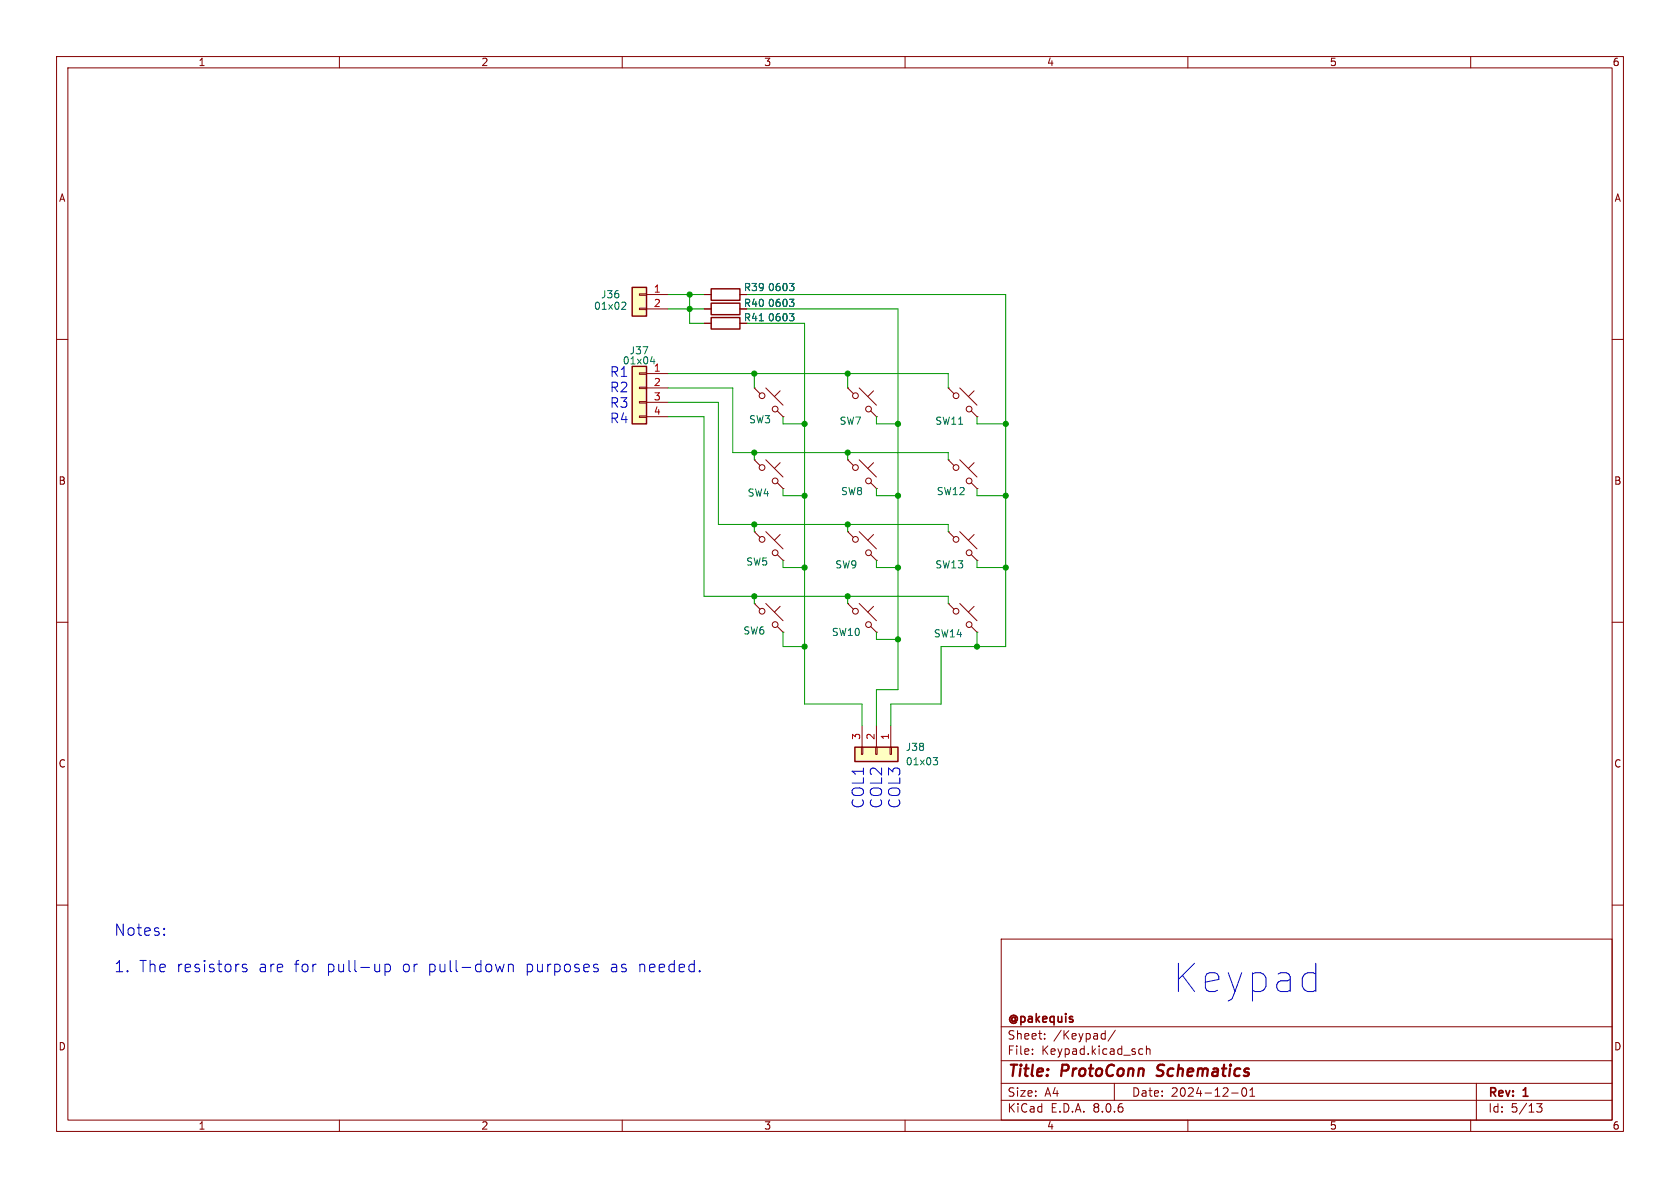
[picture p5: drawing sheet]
<svg xmlns="http://www.w3.org/2000/svg" width="297mm" height="210mm" viewBox="0 0 297 210" stroke-linecap="round" stroke-linejoin="round" font-family="sans-serif">
<g fill="none" stroke="#840000" stroke-width=".18">
<path d="M10 10h277v190h-277zM12 12h273v186h-273zM60 10v2M110 10v2M160 10v2M210 10v2M260 10v2M10 60h2M124.5 52.1h1.2M130.8 52.1h1.3M285 60h2M10 110h2"/>
<path d="M149.9 106.7l1 1M149.9 106.7h.1M151.9 106.7l3 3M153.9 110.7l1 1.1M154.4 107.2l-1 1M154.9 111.8h.1M285 110h2M10 160h2M285 160h2M177 166h108v32h-108zM60 198v2M110 198v2"/>
<path d="M160 198v2M177 194.5h108M177 191.5h108M177 187.5h108M177 181.5h108M182.5 186.3v.1M182.5 185.5v.1M184.7 183.6v.1M184.7 182.8v.1M195 182.7l.4 .1M195.4 182.2v1.5M195.4 183.6l-.4 .1"/>
<path d="M197 191.5v3M197.2 182.1l-1.3 2M201.6 185.4l.4 .1M202 186.3l-.4 .1M202.7 185.5l.2-.1 .3 .1 .1 .9M202.7 184.9v1.5M210 198v2M217.7 193.2h1.2M219.7 192.4l.2-.1a.81 .81 0 0 1 .6 .6 .81 .81 0 0 1-.3 .8l-.2 .1a.81 .81 0 0 1-.3-1.4zM221 193.8h.8M221 192.7l.4-.4v1.5M260 198v2"/>
<path d="M261 191.5v6.5M271.7 195.1h.9l-.5 .6 .4 .1v.7l-.2 .1-.6-.1"/>
<circle cx="151.2" cy="108.1" r=".51"/>
<circle cx="153.5" cy="110.4" r=".51"/>
</g>
<path d="M204.5 190.1l.2 .1M204.8 188.4l-.2 .4 .1 .2" fill="none" stroke="#840000" stroke-width=".4"/>
<path d="M125.7 51.1h5.1v2h-5.1z" fill="none" stroke="#840000" stroke-width=".25"/>
<path d="M139.6 50.1h.8l-.5 .5M140.1 50.6l.3 .2v.3l-.3 .3" fill="none" stroke="#006464" stroke-width=".18"/>
<path d="M151.1 132.1h7.6v2.5h-7.6z" fill="#ffffc2"/>
<g fill="none" stroke="#840000" stroke-width=".18">
<path d="M124.5 57.2h1.2M124.5 54.6h1.2M130.8 57.2h1.3M130.8 54.6h1.3M133.3 68.6l1.1 1M133.3 68.6h.1M135.4 68.6l3 3M137.4 72.6l1 1.1M137.9 69.1l-1 1M138.4 73.7h.1M133.3 94l1.1 1M133.3 94h.1"/>
<path d="M135.4 94l3 3M137.4 98l1 1.1M137.9 94.5l-1 1M138.4 99.1h.1M149.9 94l1 1M149.9 94h.1M151.9 94l3 3M153.9 98l1 1.1M154.4 94.5l-1 1M154.9 99.1h.1M167.6 94l1.1 1M167.6 94h.1"/>
<path d="M169.7 94l3 3M171.7 98l1 1.1M172.2 94.5l-1 1M172.7 99.1h.1M133.3 106.7l1.1 1M133.3 106.7h.1M135.4 106.7l3 3M137.4 110.7l1 1.1M137.9 107.2l-1 1M138.4 111.8h.1M167.6 106.7l1.1 1M167.6 106.7h.1"/>
<path d="M169.7 106.7l3 3M171.7 110.7l1 1.1M172.2 107.2l-1 1M172.7 111.8h.1M152.3 132.1h.2v1.3h-.2zM152.4 128.3v3.8M154.8 132.1h.3v1.3h-.3zM154.9 128.3v3.8M157.4 132.1h.2v1.3h-.2zM157.5 128.3v3.8"/>
<circle cx="134.7" cy="70" r=".51"/>
<circle cx="137" cy="72.3" r=".51"/>
<circle cx="134.7" cy="95.4" r=".51"/>
<circle cx="137" cy="97.7" r=".51"/>
<circle cx="151.2" cy="95.4" r=".51"/>
<circle cx="153.5" cy="97.7" r=".51"/>
<circle cx="169" cy="95.4" r=".51"/>
<circle cx="171.3" cy="97.7" r=".51"/>
<circle cx="134.7" cy="108.1" r=".51"/>
<circle cx="137" cy="110.4" r=".51"/>
<circle cx="169" cy="108.1" r=".51"/>
<circle cx="171.3" cy="110.4" r=".51"/>
</g>
<path d="M125.7 56.1h5.1v2.1h-5.1zM125.7 53.6h5.1v2h-5.1zM151.1 132.1h7.6v2.5h-7.6z" fill="none" stroke="#840000" stroke-width=".25"/>
<path d="M134.2 56.7h.8M139.6 55.4h.8l-.5 .5M139.6 52.9h.8l-.5 .5M140.1 55.9l.3 .3v.3l-.3 .2M140.1 53.4l.3 .2v.3l-.3 .3M165 133.9h.8l-.5 .5 .4 .1 .1 .5-.3 .2h-.3" fill="none" stroke="#006464" stroke-width=".18"/>
<path d="M111.8 50.8h2.5v5.1h-2.5z" fill="#ffffc2"/>
<path d="M113 54.5h1.3v.2h-1.3zM113 51.9h1.3v.3h-1.3zM114.3 52.1h3.8M114.3 54.6h3.8" fill="none" stroke="#840000" stroke-width=".18"/>
<path d="M111.8 50.8h2.5v5.1h-2.5z" fill="none" stroke="#840000" stroke-width=".25"/>
<path d="M110.1 53.4l.4 .1 .1 .3-.7 .9h.7" fill="none" stroke="#006464" stroke-width=".18"/>
<path d="M111.8 64.8h2.5v10.1h-2.5z" fill="#ffffc2"/>
<g fill="none" stroke="#840000" stroke-width=".18">
<path d="M124.5 52.1h1.2M124.5 57.2h1.2M124.5 54.6h1.2M130.8 52.1h1.3M130.8 57.2h1.3M130.8 54.6h1.3M113 73.5h1.3v.3h-1.3zM113 71h1.3v.2h-1.3zM113 68.5h1.3v.2h-1.3zM113 65.9h1.3v.3h-1.3zM114.3 66h3.8M114.3 68.6h3.8"/>
<path d="M114.3 71.1h3.8M114.3 73.7h3.8M149.9 68.6l1 1M149.9 68.6h.1M151.9 68.6l3 3M153.9 72.6l1 1.1M154.4 69.1l-1 1M154.9 73.7h.1M167.6 68.6l1.1 1M167.6 68.6h.1M169.7 68.6l3 3M171.7 72.6l1 1.1"/>
<path d="M172.2 69.1l-1 1M172.7 73.7h.1M133.3 81.3l1.1 1M133.3 81.3h.1M135.4 81.3l3 3M137.4 85.3l1 1.1M137.9 81.8l-1 1M138.4 86.4h.1M149.9 81.3l1 1M149.9 81.3h.1M151.9 81.3l3 3M153.9 85.3l1 1.1"/>
<path d="M154.4 81.8l-1 1M154.9 86.4h.1M167.6 81.3l1.1 1M167.6 81.3h.1M169.7 81.3l3 3M171.7 85.3l1 1.1M172.2 81.8l-1 1M172.7 86.4h.1"/>
<circle cx="151.2" cy="70" r=".51"/>
<circle cx="153.5" cy="72.3" r=".51"/>
<circle cx="169" cy="70" r=".51"/>
<circle cx="171.3" cy="72.3" r=".51"/>
<circle cx="134.7" cy="82.7" r=".51"/>
<circle cx="137" cy="85" r=".51"/>
<circle cx="151.2" cy="82.7" r=".51"/>
<circle cx="153.5" cy="85" r=".51"/>
<circle cx="169" cy="82.7" r=".51"/>
<circle cx="171.3" cy="85" r=".51"/>
</g>
<path d="M111.8 64.8h2.5v10.1h-2.5z" fill="none" stroke="#840000" stroke-width=".25"/>
<path d="M134.2 56.7h.8M139.6 50.1h.8l-.5 .5M139.6 55.4h.8l-.5 .5M139.6 52.9h.8l-.5 .5M140.1 50.6l.3 .2v.3l-.3 .3M140.1 53.4l.3 .2v.3l-.3 .3M140.1 55.9l.3 .3v.3l-.3 .2M115 63.9h.8M115.6 63.5v.8" fill="none" stroke="#006464" stroke-width=".18"/>
<g fill="none" stroke="#0000c2" stroke-width=".18">
<path d="M29 165.2h.1l-.1 .1M29 165.2h-.1l.1 .1M29 164.1v.2M29 165.2v.1M29 164.1l.1 .1-.1 .1M29 164.1l-.1 .1 .1 .1M43.6 170.5l-.5-.1-.3 .3 .1 .3 .7 .2 .1 .2-.1 .3-.2 .1-.6-.1M67.1 170.4v1.4M67.1 171.6l-.3 .2M68.1 170.5l.5-.1 .4 .4v.6l-.2 .3-.2 .1-.5-.1M68.1 170.4v2M89.1 170.4l-.4 1.4-.3-1"/>
<path d="M89.9 170.6a.5 .5 0 0 1 .8 .1v1.1M89.9 170.4v1.4M105.2 171.1l.5 .1 .1 .3-.3 .3h-.4M105.2 170.4l.5 .1"/>
</g>
<g fill="none" stroke="#009600" stroke-width=".18">
<path d="M118.1 54.6h6.4M118.1 52.1h6.4M121.9 52.1v5.1h2.6M132.1 54.6h26.6v67.3h-3.8v6.4M132.1 57.2h10.1v67.3h10.2v3.8M132.1 52.1h45.7v62.2h-11.4v10.2h-8.9v3.8M118.1 66h49.5v2.6M118.1 68.6h11.4v11.4h38.1v1.3M118.1 71.1h8.9v21.6h40.6v1.3M118.1 73.7h6.4v31.7h43.1v1.3M133.3 66v2.6M138.4 73.7v1.2h3.8"/>
<path d="M149.9 66v2.6M154.9 73.7v1.2h3.8M172.7 73.7v1.2h5.1M133.3 80v1.3M133.3 92.7v1.3M138.4 86.4v1.2h3.8M138.4 99.1v1.2h3.8M149.9 80v1.3M149.9 92.7v1.3M154.9 86.4v1.2h3.8M154.9 99.1v1.2h3.8M172.7 86.4v1.2h5.1"/>
<path d="M172.7 99.1v1.2h5.1M133.3 105.4v1.3M138.4 111.8v2.5h3.8M149.9 105.4v1.3M154.9 111.8v1.2h3.8M172.7 111.8v2.5"/>
</g>
<g fill="#009600" stroke="#009600" stroke-width=".18">
<circle cx="142.2" cy="100.3" r=".46"/>
<circle cx="133.3" cy="92.7" r=".46"/>
<circle cx="177.8" cy="87.6" r=".46"/>
<circle cx="177.8" cy="74.9" r=".46"/>
<circle cx="142.2" cy="87.6" r=".46"/>
<circle cx="149.9" cy="92.7" r=".46"/>
<circle cx="133.3" cy="105.4" r=".46"/>
<circle cx="158.7" cy="87.6" r=".46"/>
<circle cx="158.7" cy="100.3" r=".46"/>
<circle cx="133.3" cy="66" r=".46"/>
<circle cx="121.9" cy="54.6" r=".46"/>
<circle cx="121.9" cy="52.1" r=".46"/>
<circle cx="142.2" cy="114.3" r=".46"/>
<circle cx="149.9" cy="105.4" r=".46"/>
<circle cx="172.7" cy="114.3" r=".46"/>
<circle cx="177.8" cy="100.3" r=".46"/>
<circle cx="158.7" cy="113" r=".46"/>
<circle cx="142.2" cy="74.9" r=".46"/>
<circle cx="149.9" cy="80" r=".46"/>
<circle cx="133.3" cy="80" r=".46"/>
<circle cx="158.7" cy="74.9" r=".46"/>
<circle cx="149.9" cy="66" r=".46"/>
</g>
<text font-size="7" fill="#0000c2" x="207.4" y="175.7">Keypad</text>
<g font-size="2.8" fill="#0000c2">
<text x="152.9" y="143" transform="rotate(-90 152.9 143)">COL1</text>
<text x="156.2" y="143" transform="rotate(-90 156.2 143)">COL2</text>
<text x="159.4" y="143" transform="rotate(-90 159.4 143)">COL3</text>
<text x="20.1" y="165.7">Notes:</text>
<text x="20.1" y="172.1">1.</text>
<text x="24.5" y="172.1">The resistors</text>
<text x="45.7" y="172.1">are</text>
<text x="52" y="172.1">for</text>
<text x="57.8" y="172.1">pull-up</text>
<text x="71.2" y="172.1">or</text>
<text x="75.8" y="172.1">pull-down</text>
<text x="93.1" y="172.1">purposes</text>
<text x="108.1" y="172.1">as</text>
<text x="113.1" y="172.1">needed.</text>
</g>
<g font-size="2.8" fill="#840000">
<text x="178" y="190.9">Title:</text>
<text x="187.7" y="190.9">ProtoConn</text>
<text x="205.4" y="190.9">Schematics</text>
</g>
<g font-size="2.4" fill="#0000c2">
<text x="107.8" y="66.8">R1</text>
<text x="107.8" y="69.6">R2</text>
<text x="107.8" y="72.3">R3</text>
<text x="107.8" y="75">R4</text>
</g>
<g font-size="2.1" fill="#840000">
<text x="178" y="184">Sheet:</text>
<text x="178" y="181.2">@pakequis</text>
<text x="186.2" y="184">/Keypad/</text>
<text x="178" y="186.7">File:</text>
<text x="184.1" y="186.7">Keypad.kicad_sch</text>
<text x="178" y="196.9">KiCad</text>
<text x="178" y="194.1">Size:</text>
<text x="184.7" y="194.1">A4</text>
<text x="185.7" y="196.9">E.D.A.</text>
<text x="193.3" y="196.9">8.0.6</text>
<text x="200" y="194.1">Date:</text>
<text x="207" y="194.1">2024-12-01</text>
<text x="263" y="194.3">Rev:</text>
<text x="263" y="196.9">Id:</text>
<text x="267.1" y="196.9">5/13</text>
<text x="269.4" y="194.3">1</text>
</g>
<g font-size="1.8" fill="#840000">
<text x="35" y="11.9">1</text>
<text x="85" y="11.9">2</text>
<text x="135" y="11.9">3</text>
<text x="185" y="11.9">4</text>
<text x="235" y="11.9">5</text>
<text x="285" y="11.9">6</text>
<text x="10.3" y="35.9">A</text>
<text x="285.3" y="35.9">A</text>
<text x="10.3" y="85.9">B</text>
<text x="285.3" y="85.9">B</text>
<text x="10.3" y="135.9">C</text>
<text x="285.3" y="135.9">C</text>
<text x="10.3" y="185.9">D</text>
<text x="285.3" y="185.9">D</text>
<text x="35" y="199.9">1</text>
<text x="85" y="199.9">2</text>
<text x="135" y="199.9">3</text>
<text x="185" y="199.9">4</text>
<text x="235" y="199.9">5</text>
<text x="285" y="199.9">6</text>
</g>
<g font-size="1.8" fill="#006464">
<text x="106.2" y="52.9">J36</text>
<text x="131.4" y="51.7">R39</text>
<text x="135.7" y="51.7">0603</text>
<text x="104.9" y="55">01x02</text>
<text x="131.4" y="57">R41</text>
<text x="131.4" y="54.5">R40</text>
<text x="135.7" y="57">0603</text>
<text x="135.7" y="54.5">0603</text>
<text x="110" y="64.6">01x04</text>
<text x="111.2" y="62.8">J37</text>
<text x="132.3" y="75">SW3</text>
<text x="148.3" y="75.3">SW7</text>
<text x="165.3" y="75.3">SW11</text>
<text x="132.1" y="88">SW4</text>
<text x="148.6" y="87.7">SW8</text>
<text x="165.5" y="87.7">SW12</text>
<text x="131.8" y="100.2">SW5</text>
<text x="147.6" y="100.7">SW9</text>
<text x="165.3" y="100.7">SW13</text>
<text x="131.3" y="112.4">SW6</text>
<text x="147" y="112.6">SW10</text>
<text x="165" y="112.9">SW14</text>
<text x="160" y="135.5">01x03</text>
<text x="160" y="132.9">J38</text>
</g>
<g font-size="1.8" fill="#a90000">
<text x="115.5" y="51.8">1</text>
<text x="115.5" y="54.4">2</text>
<text x="115.5" y="65.8">1</text>
<text x="115.5" y="68.3">2</text>
<text x="115.5" y="70.9">3</text>
<text x="115.5" y="73.4">4</text>
<text x="152.1" y="130.9" transform="rotate(-90 152.1 130.9)">3</text>
<text x="154.7" y="130.9" transform="rotate(-90 154.7 130.9)">2</text>
<text x="157.2" y="130.9" transform="rotate(-90 157.2 130.9)">1</text>
</g>
</svg>
